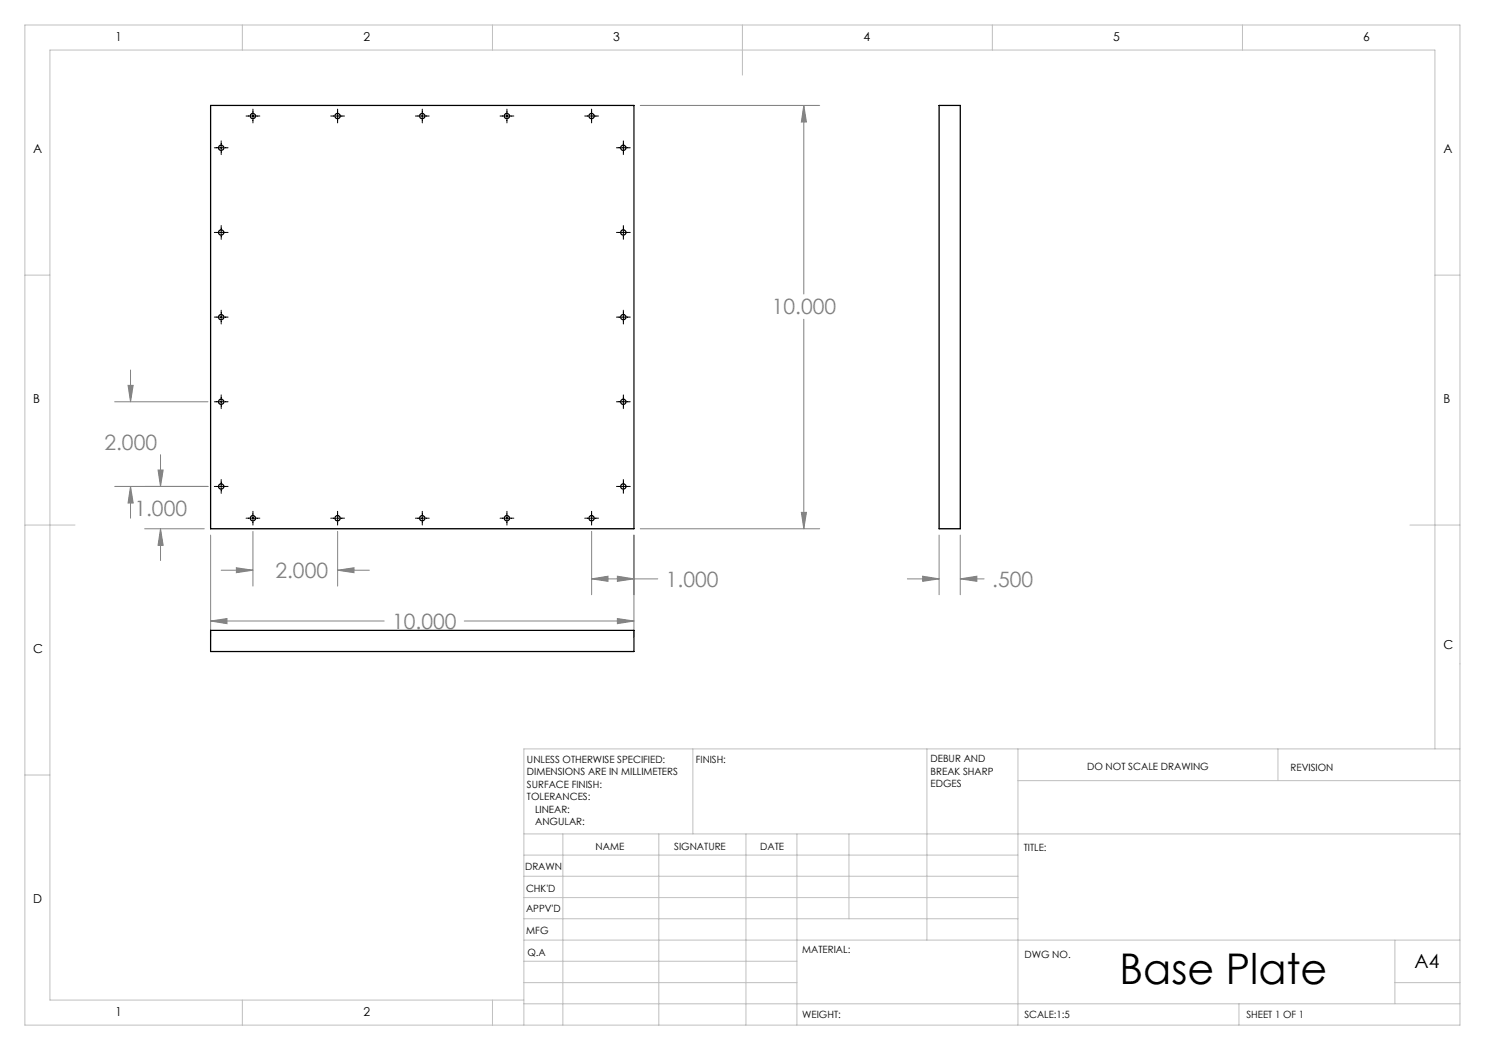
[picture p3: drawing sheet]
<svg xmlns="http://www.w3.org/2000/svg" width="297mm" height="210mm" viewBox="0 0 297 210" stroke-linecap="round" stroke-linejoin="round" font-family="sans-serif">
<g fill="none" stroke="#808080" stroke-width=".2">
<path d="M128.1 21.1h35.8M160.8 21.1l.5 3.3h-1zM160.8 21.1v37.7M25.6 77.1h1l-.5 3.3zM26.1 74v6.4M160.8 63.8v42M22.9 97.3h18.7M22.9 80.4h18.7M26.1 97.3l.5 3.3h-1zM26.1 97.3v6.3M31.6 94h1l-.5 3.3zM32.1 90.9v6.4"/>
<path d="M28.9 105.8h12M32.1 105.8l.5 3.3h-1zM32.1 105.8v6.3M42.1 107v20.4M44.2 114h6.4M47.3 113.6l3.3 .4-3.3 .5zM50.6 106.3v10.9M67.5 114l3.3-.4v.9zM67.5 106.3v10.9M67.5 114h6.4M118.3 115.8l3.3-.6v1.1zM118.3 106.3v12.6"/>
<path d="M118.3 115.8h13.3M123.5 115.2l3.3 .6-3.3 .5zM126.8 107v20.4M128.1 105.8h35.8M160.3 102.5h1l-.5 3.3zM181.5 115.8h6.3M184.5 115.2l3.3 .6-3.3 .5zM187.8 107v11.9M192.1 115.8l3.3-.6v1.1zM192.1 115.8h4.7M192.1 107v11.9M42.1 124.2l3.3-.5v1z"/>
<path d="M42.1 124.2h34.7M92.9 124.2h33.9M123.5 123.7l3.3 .5-3.3 .5z"/>
</g>
<g fill="none" stroke="#000" stroke-width=".2">
<path d="M42.9 29.6h2.7M44.2 28.2v2.7M49.2 23.2h2.8M50.6 21.8v2.8M66.1 23.2h2.8M67.5 21.8v2.8M83.1 23.2h2.7M84.5 21.8v2.8M100 23.2h2.8M101.4 21.8v2.8M116.9 23.2h2.8M118.3 21.8v2.8"/>
<path d="M123.3 29.6h2.7M124.7 28.2v2.7M42.9 46.5h2.7M44.2 45.1v2.8M123.3 46.5h2.7M124.7 45.1v2.8M42.9 63.4h2.7M44.2 62v2.8M44.2 79v2.7M123.3 63.4h2.7M124.7 62v2.8M124.7 79v2.7"/>
<path d="M42.9 80.4h2.7M42.9 97.3h2.7M44.2 95.9v2.8M123.3 80.4h2.7M123.3 97.3h2.7M124.7 95.9v2.8M49.2 103.6h2.8M50.6 102.3v2.7M66.1 103.6h2.8M67.5 102.3v2.7M83.1 103.6h2.7M84.5 102.3v2.7"/>
<path d="M100 103.6h2.8M101.4 102.3v2.7M116.9 103.6h2.8M118.3 102.3v2.7"/>
</g>
<g fill="none" stroke="#c0c0c0" stroke-width=".2">
<path d="M5 5h287v200h-287zM48.5 5v5M98.5 5v5M148.5 5v10M198.5 5v5M248.5 5v5M5 55h5M287 55h5M5 105h10M282 105h10M5 155h5M138.6 149.8v17"/>
<path d="M185.4 149.8v38.2M203.6 149.8v55.2M203.6 156.1h88.4M255.6 149.8v6.3M287 149.8v-139.8h-277v190h94.8M292 149.8h-187.2v55.2M104.8 166.8h187.2M104.8 179.5h98.8M104.8 175.3h98.8M104.8 171h98.8M112.6 166.8v38.2M131.8 166.8v38.2"/>
<path d="M149.2 166.8v38.2M159.4 166.8v38.2M169.8 166.8v17M104.8 183.8h98.8M104.8 196.5h54.6M104.8 192.3h54.6M104.8 188h187.2M279 196.5h13M279 188v12.8M48.5 200v5M98.5 200v5M104.8 200.8h187.2"/>
<path d="M247.8 200.8v4.2"/>
</g>
<path d="M123.5 123.7l3.3 .5-3.3 .5zM42.1 124.2l3.3-.5v1zM160.8 21.1l.5 3.3h-1zM160.3 102.5h1l-.5 3.3zM26.1 97.3l.5 3.3h-1zM25.6 77.1h1l-.5 3.3zM47.3 113.6l3.3 .4-3.3 .5zM67.5 114l3.3-.4v.9zM32.1 105.8l.5 3.3h-1zM31.6 94h1l-.5 3.3zM118.3 115.8l3.3-.6v1.1zM123.5 115.2l3.3 .6-3.3 .5zM184.5 115.2l3.3 .6-3.3 .5zM192.1 115.8l3.3-.6v1.1z" fill="#808080"/>
<g fill="none" stroke="#000" stroke-width=".25">
<path d="M42.1 21.1h84.7v84.7h-84.7zM187.8 21.1h4.3v84.7h-4.3zM42.1 126.1h84.7v4.2h-84.7z"/>
<circle cx="44.2" cy="29.6" r=".54"/>
<circle cx="50.6" cy="23.2" r=".54"/>
<circle cx="67.5" cy="23.2" r=".54"/>
<circle cx="84.4" cy="23.2" r=".54"/>
<circle cx="101.4" cy="23.2" r=".54"/>
<circle cx="118.3" cy="23.2" r=".54"/>
<circle cx="124.7" cy="29.6" r=".54"/>
<circle cx="44.2" cy="46.5" r=".54"/>
<circle cx="124.7" cy="46.5" r=".54"/>
<circle cx="44.2" cy="63.4" r=".54"/>
<circle cx="124.7" cy="63.4" r=".54"/>
<circle cx="44.2" cy="97.3" r=".54"/>
<circle cx="44.2" cy="80.4" r=".54"/>
<circle cx="124.7" cy="80.4" r=".54"/>
<circle cx="124.7" cy="97.3" r=".54"/>
<circle cx="50.6" cy="103.6" r=".54"/>
<circle cx="67.5" cy="103.6" r=".54"/>
<circle cx="84.4" cy="103.6" r=".54"/>
<circle cx="101.4" cy="103.6" r=".54"/>
<circle cx="118.3" cy="103.6" r=".54"/>
</g>
<text font-size="8.5" x="223.9" y="196.7">Base Plate</text>
<g font-size="4.2" fill="#808080">
<text x="154.4" y="62.9">10.000</text>
<text x="20.9" y="90">2.000</text>
<text x="26.9" y="103.1">1.000</text>
<text x="55.1" y="115.6">2.000</text>
<text x="133.2" y="117.3">1.000</text>
<text x="198.4" y="117.3">.500</text>
<text x="78.4" y="125.8">10.000</text>
</g>
<text font-size="3.9" x="282.9" y="193.6">A4</text>
<g font-size="2.5">
<text x="23.1" y="8.2">1</text>
<text x="72.7" y="8.2">2</text>
<text x="122.7" y="8.2">3</text>
<text x="172.7" y="8.2">4</text>
<text x="222.7" y="8.2">5</text>
<text x="272.7" y="8.2">6</text>
<text x="6.7" y="30.7">A</text>
<text x="288.7" y="30.7">A</text>
<text x="6.7" y="80.7">B</text>
<text x="288.7" y="80.7">B</text>
<text x="6.7" y="130.7">C</text>
<text x="288.7" y="129.7">C</text>
<text x="6.7" y="180.7">D</text>
<text x="23.1" y="203.2">1</text>
<text x="72.7" y="203.2">2</text>
</g>
<g font-size="2">
<text x="105.4" y="152.6">UNLESS OTHERWISE SPECIFIED:</text>
<text x="105.4" y="155.1">DIMENSIONS ARE IN MILLIMETERS</text>
<text x="139.2" y="152.6">FINISH:</text>
<text x="186.1" y="152.5">DEBUR AND</text>
<text x="186.1" y="155">BREAK SHARP</text>
<text x="217.4" y="154">DO NOT SCALE DRAWING</text>
<text x="258.1" y="154.2">REVISION</text>
<text x="105.4" y="157.6">SURFACE FINISH:</text>
<text x="105.4" y="160.1">TOLERANCES:</text>
<text x="186.1" y="157.5">EDGES</text>
<text x="107" y="162.6">LINEAR:</text>
<text x="107" y="165.1">ANGULAR:</text>
<text x="119.1" y="170">NAME</text>
<text x="134.8" y="169.9">SIGNATURE</text>
<text x="152" y="169.9">DATE</text>
<text x="204.8" y="170.2">TITLE:</text>
<text x="105" y="174.1">DRAWN</text>
<text x="105.2" y="178.3">CHK'D</text>
<text x="105.2" y="182.4">APPV'D</text>
<text x="105.3" y="186.8">MFG</text>
<text x="105.5" y="191.1">Q.A</text>
<text x="160.5" y="190.5">MATERIAL:</text>
<text x="204.9" y="191.6">DWG NO.</text>
<text x="160.4" y="203.5">WEIGHT:</text>
<text x="204.9" y="203.6">SCALE:1:5</text>
<text x="249.3" y="203.6">SHEET 1 OF 1</text>
</g>
</svg>
